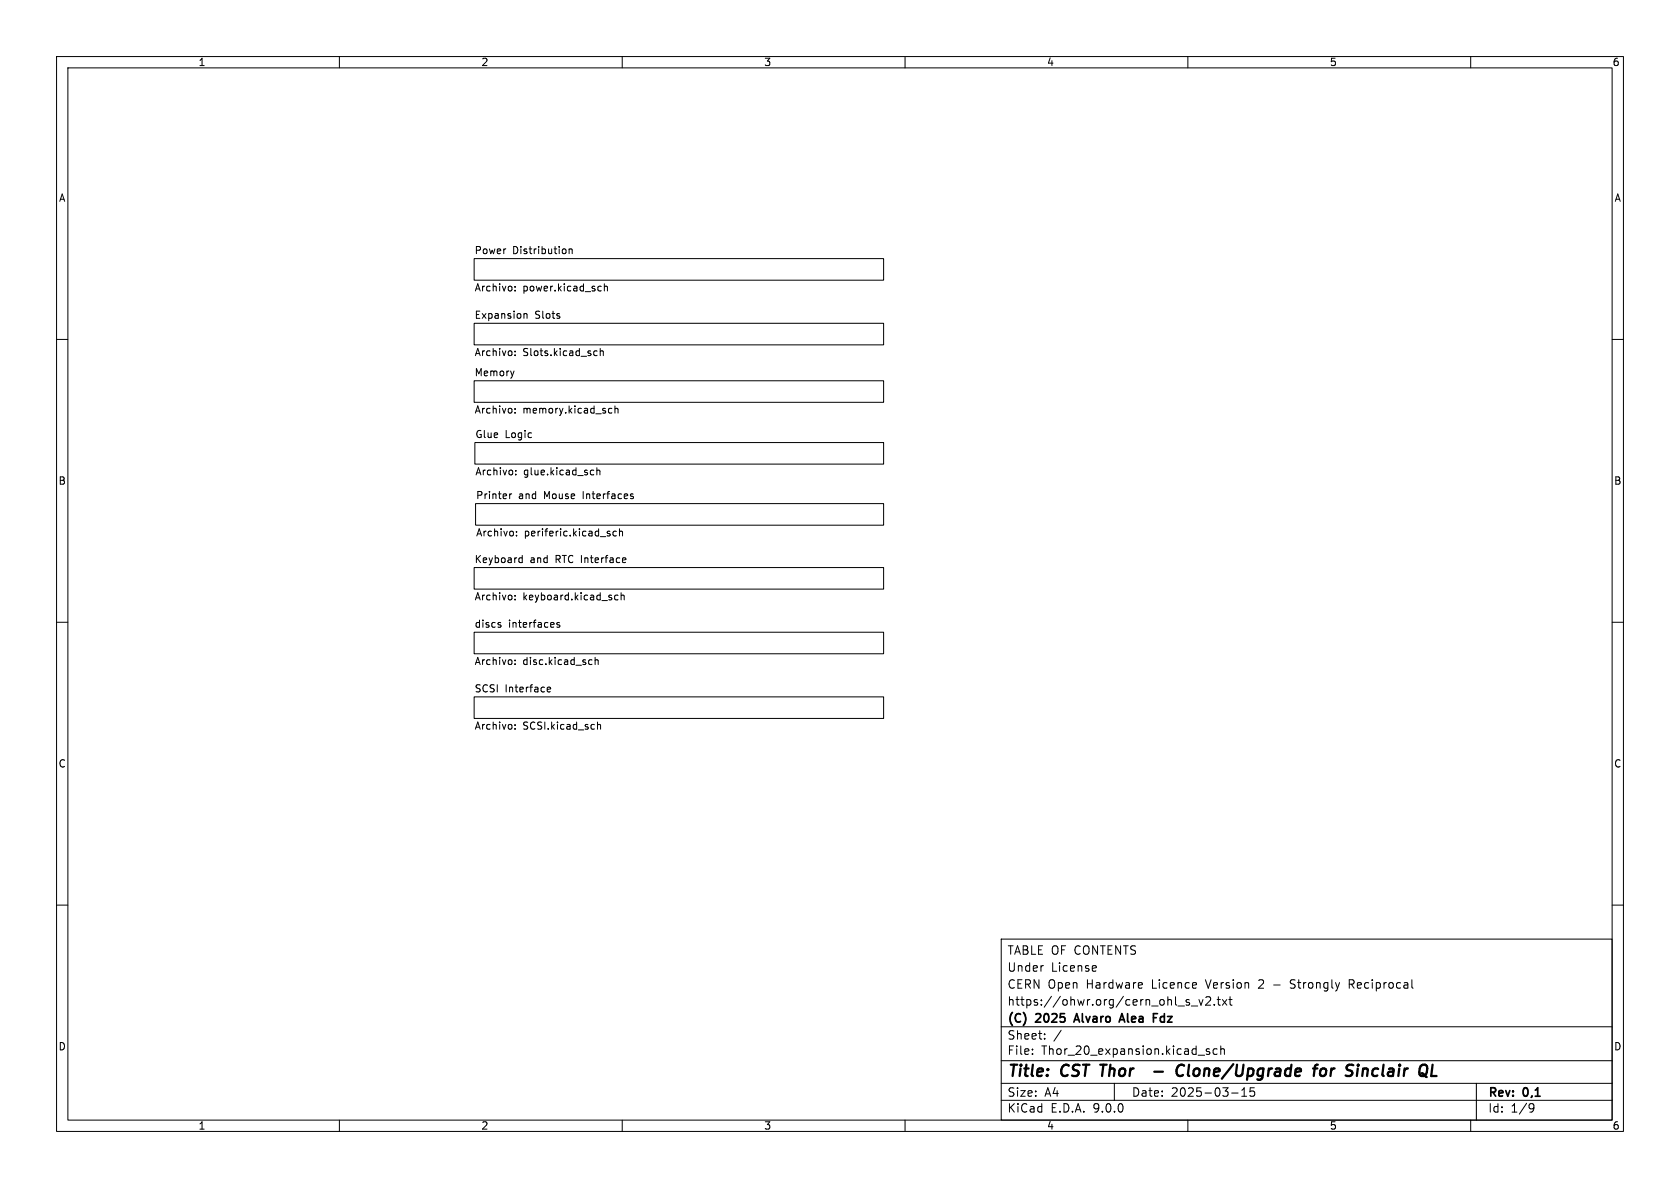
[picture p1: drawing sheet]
<svg xmlns="http://www.w3.org/2000/svg" width="297mm" height="210mm" viewBox="0 0 297 210" stroke-linecap="round" stroke-linejoin="round" font-family="sans-serif">
<g fill="none" stroke="#000" stroke-width=".18">
<path d="M10 10h277v190h-277zM12 12h273v186h-273zM60 10v2M110 10v2M160 10v2M210 10v2M260 10v2M83.8 57.2h72.4v3.8h-72.4zM83.8 45.7h72.4v3.8h-72.4zM91.1 50.7v.1M91.1 51.3v.1M92.6 55.4v.9"/>
<path d="M92.6 55.5l.2-.1 .3 .1 .1 .8M99.9 44.1l.2 .1-.2 .6M100.6 44.1l.2-.1 .3 .1 .1 .7M100.6 44v.8M105.9 50.6l.4 .1M106.3 51.4h-.4M106.8 50.7l.2-.1 .3 .1 .1 .7M106.8 50.2v1.2M10 60h2M83.8 67.3h72.4v3.8h-72.4zM83.9 78.2h72.3v3.8h-72.3zM90.9 65.6l-.3 .8"/>
<path d="M91.1 62.7v.2M91.1 62.1v.1M91.1 72.2v.2M91.1 72.9v.1M105.2 62l.4 .1M105.6 62.8l-.4 .1M106.1 62.1l.2-.1 .3 .1 .1 .8M106.1 61.6v1.3M107.6 72.9l.2 .1h.4M108.2 72.2h-.4l-.2 .1M108.7 72.3l.2-.1h.3l.1 .8M108.7 71.8v1.2"/>
<path d="M285 60h2M84.1 89h72.1v3.8h-72.1zM90.1 87.3v.9M90.5 87.3l-.4 .2M91.2 83.8v.1M91.2 83.2v.1M91.3 94.6v.1M91.3 94v.1M91.8 99.4h.5M91.8 98.7h.5M92.3 98.2v1.3M104.6 83.1l.4 .1"/>
<path d="M105 83.9h-.4M105.5 83.2l.2-.1 .3 .1 .1 .7M105.5 82.7v1.2M107.8 94.4v.3M109 94l-.4-.1-.2 .2 .1 .6h.5M109.5 94l.2-.1 .3 .1 .1 .7M109.5 93.5v1.2M110.2 98.6l.4 .1 .1 .2-.7 .1M110.6 99.4l-.4 .1M111.6 87.3l.3 .1M111.6 87.7l.3 .1 .1 .2-.2 .2h-.2M10 110h2"/>
<path d="M83.8 111.8h72.4v3.8h-72.4zM83.8 100.3h72.4v3.8h-72.4zM88.4 110.5l.2 .1-.2 .3M88.4 110l.1 .1M91.1 105.3v.1M91.1 105.9v.1M91.1 116.7v.1M91.1 117.4v.1M98.9 110.1l-.3-.1-.2 .2 .1 .2 .4 .1v.3h-.5M104.3 116.6l.4 .1M104.7 117.4l-.4 .1M105.2 116.8l.2-.2 .3 .1 .1 .8"/>
<path d="M105.2 116.2v1.3M109.3 105.3l-.4-.1-.2 .2 .1 .6h.5M109.8 105.3l.2-.1 .3 .1v.7M109.8 104.8v1.2M285 110h2M83.8 123.2h72.4v3.8h-72.4zM91.1 128.1v.1M91.1 128.8v.1M96.7 121.9l.6-.1v-.3h-.4l-.2 .1 .1 .7h.5M105.6 127.6v1.3M105.6 128.2l.2-.1h.3l.1 .8M10 160h2"/>
<path d="M177 166h108v32h-108zM184.3 170.7h.2M193.6 170.7l.2 .4-.7 .1M193.7 171.6l-.1 .1M201.7 173.7l.3 .4-.8 .1M201.9 174.6l-.2 .1M209.9 177.2l.3 .1 .1 .2-.2 .2h-.3M209.9 176.7l.3 .1M210.6 177.8h1.1M212 176.7l.3 1 .4-1M213.2 176.3l.5-.1 .3 .1v.3l-.9 1.1h.9M214.7 177.6v.1"/>
<path d="M215.2 176.7h.5M215.4 176.2v1.3l.3 .2M216.1 176.7l.8 1M216.9 176.7l-.8 1M217.2 176.7h.6M217.5 176.2v1.3l.3 .2M228.1 174.6l.2 .1M228.2 173.3l-.1 .2 .1 .3M238.5 174h.6M239.1 173.2h-.6v1.5M249.7 174.6l.1 .1M285 160h2"/>
<path d="M60 198v2M110 198v2M160 198v2M177 194.5h108M177 191.5h108M177 187.5h108M177 181.5h108M182.5 186.3v.1M182.5 185.5v.1M184.7 183.6v.1M184.7 182.8v.1M187.6 182.1l-1.3 2"/>
<path d="M197 191.5v3M210 198v2M213.8 185.5l-.3-.1-.3 .2 .1 .2 .5 .2v.3h-.6M215.2 185.5l-.5-.1-.2 .3v.4l.1 .2h.6M215.8 185.5l.2-.1 .4 .1 .1 .9M215.8 184.9v1.5M217.7 193.2h1.2M219.5 193.8h.9M219.5 192.7l.5-.4v1.5M221 192.3v.7l.2-.1h.5l.1 .6-.3 .3-.5-.1M260 198v2M261 191.5v6.5"/>
<path d="M271.2 195.4a1 1 0 0 1-.5 1.2h-.2M271.2 195.7l-.3 .3h-.3"/>
</g>
<path d="M204.1 189.4h1.5M209.3 188.4a.88 .88 0 0 0-1 0 .88 .88 0 0 0-.3 1 .69 .69 0 0 0 .3 .7 .69 .69 0 0 0 .8-.1M210.2 188.2l-.2 1.7 .3 .3M232.1 188.9h.8M233 188.2l-.4 .1-.1 .2-.2 1.7M233.5 189.1a.52 .52 0 0 1 .6-.2 .52 .52 0 0 1 .4 .4l-.1 .5a.55 .55 0 0 1-.5 .4 .55 .55 0 0 1-.6-.4zM235.4 188.9l-.2 1.3M235.8 188.9l-.5 .4M241.3 188.9l.4 .1 .1 .2-.1 1" fill="none" stroke="#000" stroke-width=".4"/>
<path d="M190.3 179.2l-.5 1.5M203.9 179.9h.5M203.9 179.2h.7M205.2 179.8v.7M190 180.3h.7M197.8 180.7l.5-1.5 .5 1.5M198 180.3h.7" fill="none" stroke="#000" stroke-width=".3"/>
<g font-size="2.8">
<text x="178" y="190.9">Title:</text>
<text x="187.7" y="190.9">CST Thor</text>
<text x="211.2" y="190.9">Clone/Upgrade</text>
<text x="236.3" y="190.9">for</text>
<text x="242.8" y="190.9">Sinclair</text>
</g>
<g font-size="2.1">
<text x="178" y="172">Under</text>
<text x="178" y="169">TABLE OF CONTENTS</text>
<text x="185.8" y="172">License</text>
<text x="178" y="178">https://ohwr.org/cern_ohl_s_v2.txt</text>
<text x="178" y="175">CERN Open</text>
<text x="192.1" y="175">Hardware</text>
<text x="203.8" y="175">Licence</text>
<text x="213.5" y="175">Version</text>
<text x="222.9" y="175">2</text>
<text x="225.7" y="175">-</text>
<text x="228.8" y="175">Strongly</text>
<text x="239.3" y="175">Reciprocal</text>
<text x="178" y="184">Sheet:</text>
<text x="178" y="181.2">(C)</text>
<text x="183.2" y="181.2">2025</text>
<text x="190.7" y="181.2">Alvaro</text>
<text x="199.3" y="181.2">Alea</text>
<text x="205.8" y="181.2">Fdz</text>
<text x="178" y="186.7">File:</text>
<text x="184.1" y="186.7">Thor_20_expansion.kicad_sch</text>
<text x="178" y="196.9">KiCad</text>
<text x="178" y="194.1">Size:</text>
<text x="184.7" y="194.1">A4</text>
<text x="185.7" y="196.9">E.D.A.</text>
<text x="193.3" y="196.9">9.0.0</text>
<text x="200" y="194.1">Date:</text>
<text x="207" y="194.1">2025-03-15</text>
<text x="263" y="194.3">Rev:</text>
<text x="263" y="196.9">Id:</text>
<text x="267.1" y="196.9">1/9</text>
<text x="269.4" y="194.3">0,1</text>
</g>
<g font-size="1.8">
<text x="35" y="11.9">1</text>
<text x="85" y="11.9">2</text>
<text x="135" y="11.9">3</text>
<text x="185" y="11.9">4</text>
<text x="235" y="11.9">5</text>
<text x="285" y="11.9">6</text>
<text x="10.3" y="35.9">A</text>
<text x="285.3" y="35.9">A</text>
<text x="83.8" y="45">Power</text>
<text x="90.6" y="45">Distribution</text>
<text x="83.8" y="51.8">Archivo:</text>
<text x="92.4" y="51.8">power.kicad_sch</text>
<text x="83.8" y="56.4">Expansion</text>
<text x="94.5" y="56.4">Slots</text>
<text x="83.8" y="63.3">Archivo:</text>
<text x="92.4" y="63.3">Slots.kicad_sch</text>
<text x="83.8" y="66.6">Memory</text>
<text x="83.8" y="73.4">Archivo:</text>
<text x="83.9" y="77.5">Glue</text>
<text x="89.3" y="77.5">Logic</text>
<text x="92.4" y="73.4">memory.kicad_sch</text>
<text x="10.3" y="85.9">B</text>
<text x="83.9" y="84.4">Archivo:</text>
<text x="84.1" y="88.3">Printer</text>
<text x="91.7" y="88.3">and</text>
<text x="92.6" y="84.4">glue.kicad_sch</text>
<text x="96.3" y="88.3">Mouse</text>
<text x="103.3" y="88.3">Interfaces</text>
<text x="285.3" y="85.9">B</text>
<text x="84.1" y="95.1">Archivo:</text>
<text x="92.7" y="95.1">periferic.kicad_sch</text>
<text x="83.8" y="99.6">Keyboard</text>
<text x="93.7" y="99.6">and</text>
<text x="98.3" y="99.6">RTC Interface</text>
<text x="83.8" y="106.5">Archivo:</text>
<text x="92.4" y="106.5">keyboard.kicad_sch</text>
<text x="83.8" y="111">discs</text>
<text x="89.9" y="111">interfaces</text>
<text x="83.8" y="117.9">Archivo:</text>
<text x="92.4" y="117.9">disc.kicad_sch</text>
<text x="83.8" y="122.5">SCSI</text>
<text x="89.3" y="122.5">Interface</text>
<text x="83.8" y="129.3">Archivo:</text>
<text x="92.4" y="129.3">SCSI.kicad_sch</text>
<text x="10.3" y="135.9">C</text>
<text x="285.3" y="135.9">C</text>
<text x="10.3" y="185.9">D</text>
<text x="285.3" y="185.9">D</text>
<text x="35" y="199.9">1</text>
<text x="85" y="199.9">2</text>
<text x="135" y="199.9">3</text>
<text x="185" y="199.9">4</text>
<text x="235" y="199.9">5</text>
<text x="285" y="199.9">6</text>
</g>
</svg>
